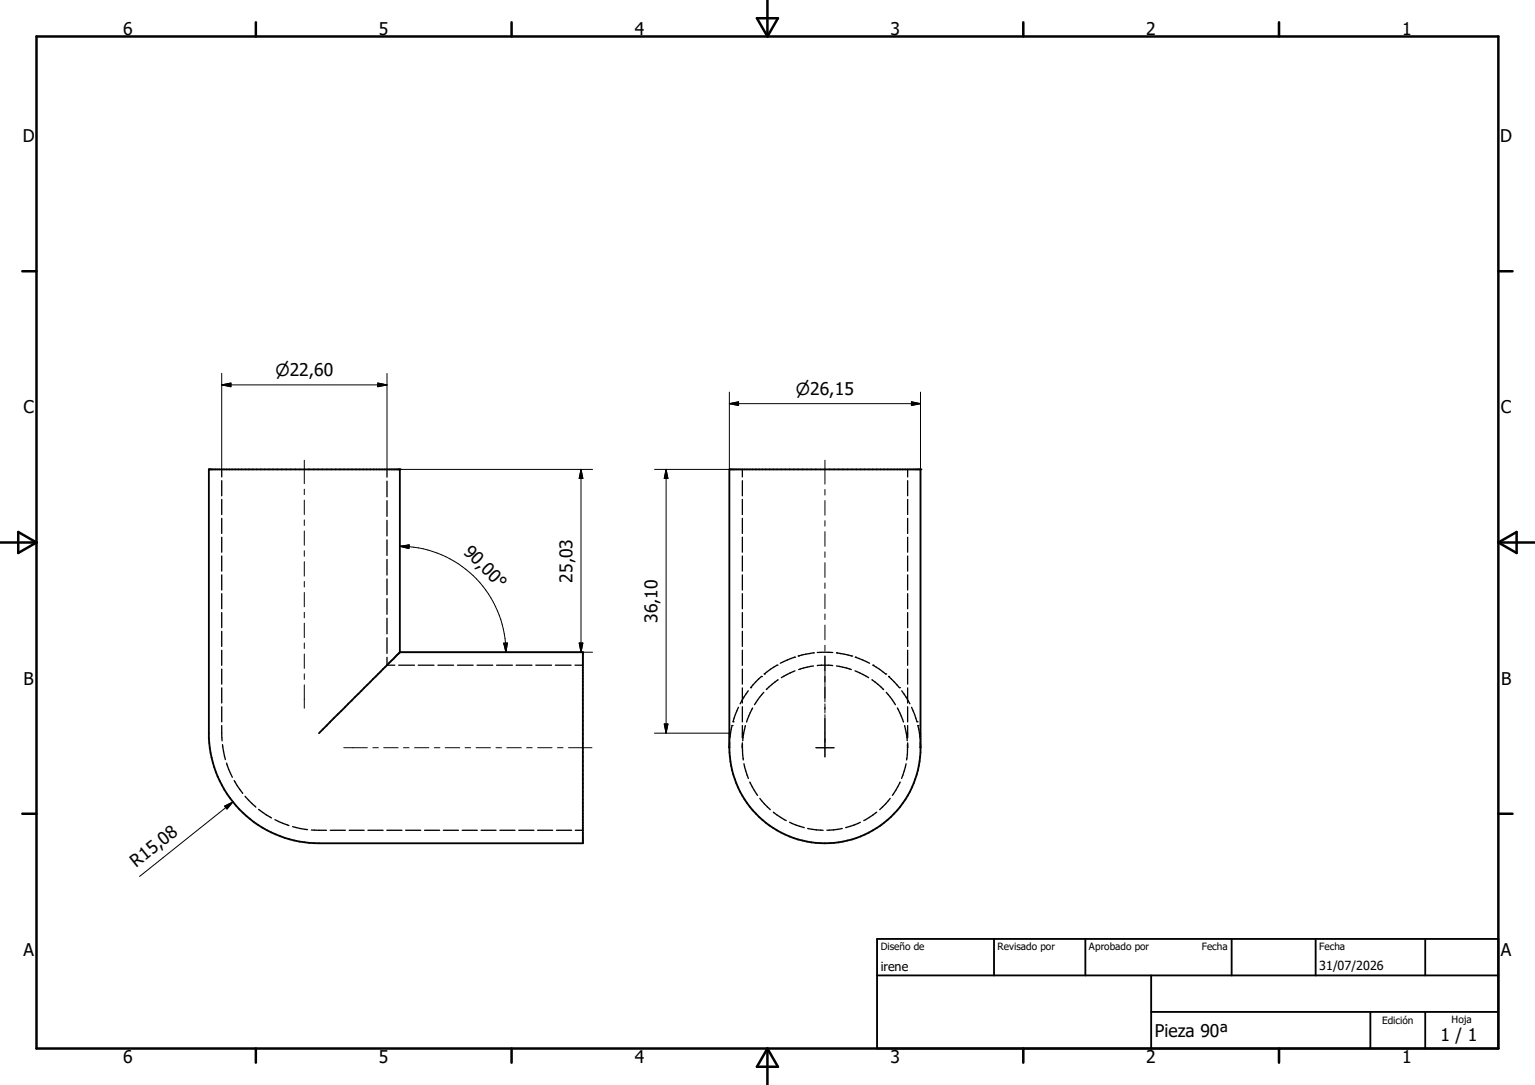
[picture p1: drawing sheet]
<svg xmlns="http://www.w3.org/2000/svg" width="297mm" height="210mm" viewBox="0 0 297 210" stroke-linecap="round" stroke-linejoin="round" font-family="sans-serif">
<g fill="none" stroke="#000" stroke-width=".36">
<path d="M40.4 90.9h37v35.3h35.4v37h-51.1a21.4 21.4 0 0 1-21.3-20.3zM77.4 126.3l-15.7 15.6M178.1 143.8a18.5 18.5 0 0 1-18 19.4 18.5 18.5 0 0 1-19-18.5v-53.8h37v52.9M169.7 188.8h120.2M169.7 181.7h120.2v21.3h-120.2zM192.3 181.7v7.1M210 181.7v7.1M222.7 195.9h67.2M222.7 188.8v14.2M238.3 181.7v7.1M254.6 181.7v7.1M265.2 195.9v7.1"/>
<path d="M275.8 181.7v7.1M275.8 195.9v7.1"/>
</g>
<g fill="#000">
<circle cx="40.4" cy="90.9" r=".18"/>
<circle cx="77.4" cy="90.9" r=".18"/>
<circle cx="178.1" cy="90.9" r=".18"/>
</g>
<g fill="none" stroke="#000" stroke-width=".25">
<path d="M42.9 90.9v1.4M42.9 93v3M42.9 96.7v2.9M74.9 90.9v1.5M74.9 93.1v3.1M74.9 96.9v3.1M143.6 90.9v1.4M143.6 93v3M143.6 96.7v2.9M175.6 90.9v1.4M175.6 93v3M175.6 96.7v2.9"/>
<path d="M42.9 100.3v3M42.9 104v2.9M42.9 107.6v2.9M42.9 111.3v2.9M42.9 114.9v2.9M42.9 118.6v2.9M74.9 100.7v3M74.9 104.5v3M74.9 108.3v3M74.9 112.1v3M74.9 115.9v3M74.9 119.7v3"/>
<path d="M143.6 100.3v3M143.6 104v2.9M143.6 107.6v2.9M143.6 111.3v2.9M143.6 114.9v2.9M143.6 118.6v2.9M175.6 100.3v3M175.6 104v2.9M175.6 107.6v2.9M175.6 111.3v2.9M175.6 114.9v2.9M175.6 118.6v2.9"/>
<path d="M42.9 122.2v2.9M42.9 125.9v2.9M42.9 129.5v2.9M42.9 133.2v2.9M42.9 136.8v2.9M74.9 127.2v1.6h1.5M74.9 123.4v3.1M77.1 128.8h3.1M80.9 128.8h3.1M84.7 128.8h3.1M88.5 128.8h3M92.3 128.8h3"/>
<path d="M96.1 128.8h3M99.9 128.8h3M103.7 128.8h3M107.5 128.8h3M111.3 128.8h1.5M141.8 139.7h.1M142.9 136.9l-1.1 2.8M143.6 122.2v2.9M143.6 125.9v2.9M143.6 129.5v2.9M143.6 133.2v2.9M143.6 136.8v2.9"/>
<path d="M144.8 133.7l-1.6 2.5M145.2 133.1h.1M145.6 137l-1.1 2.8M147.3 130.9h.1M147.3 130.9l-2.1 2.2M147.8 134l-1.8 2.4M147.9 130.5h.1M150.3 128.8h.1M150.3 128.8l-2.4 1.7M150.6 131.6l-2.3 1.9M153.7 127.2h.1M153.7 127.2l-2.7 1.2"/>
<path d="M153.8 129.8l-2.6 1.4M154.5 127h.1M157.4 126.4h.1M157.4 126.4l-2.9 .6M157.4 128.9l-2.9 .7M158.1 128.8h3M158.1 126.3h3M161.9 128.9l2.8 .7M161.9 126.4h.1M161.9 126.4l2.9 .6M164.8 127h.1M165.4 129.8l2.7 1.4"/>
<path d="M165.5 127.2h.1M165.5 127.2l2.8 1.2M168.7 131.6l2.3 1.9M168.9 128.8h.1M168.9 128.8l2.5 1.7M171.4 130.5h.1M171.5 134l1.8 2.4M171.9 130.9h.1M171.9 130.9l2.1 2.2M173.6 137l1.2 2.8M174 133.1h.1M174.5 133.7l1.6 2.5"/>
<path d="M175.6 122.2v2.9M175.6 125.9v2.9M175.6 129.5v2.9M175.6 133.2v2.9M175.6 136.8v2.9M176.4 136.9l1 2.8M177.4 139.7h.1M42.9 140.4l.1 3M43.1 144.1l.5 2.9M43.8 147.7l1.2 2.8M45.3 151.1l1.6 2.4M46.9 153.5h.1"/>
<path d="M47.4 154.1l2.1 2.1M50.1 156.7l2.4 1.6M53.2 158.7l2.7 1.1M141.2 143.8l-.1 .9M141.6 140.4h.1M141.6 140.4l-.4 2.5M143.6 140.4v2.5M143.6 143.8v.9M143.7 144.1l.1 3M143.9 147.8l.9 2.9M144.2 140.5l-.5 2.9M145.1 151.4l1.5 2.6"/>
<path d="M147 154.5l2.1 2.2M149.6 157.2l2.5 1.6M152.8 159.2l2.8 1M166.5 159.2l-2.8 1M169.6 157.2l-2.5 1.6M172.2 154.5l-2 2.2M174.2 151.4l-1.5 2.6M175 140.5l.5 2.9M175.3 147.8l-.8 2.9M175.6 144.1l-.2 3M175.6 140.4v2.5M175.6 143.8v.9"/>
<path d="M177.6 140.4h.1M177.6 140.4l.4 2.5M178.1 143.8v.9M56.6 160l2.9 .6M60.3 160.7h2.9M63.9 160.7h2.9M67.6 160.7h2.9M71.2 160.7h2.9M74.9 160.7h2.9M78.5 160.7h2.9M82.1 160.7h3M85.8 160.7h2.9"/>
<path d="M89.4 160.7h3M93.1 160.7h2.9M96.7 160.7h2.9M100.4 160.7h2.9M104 160.7h2.9M107.7 160.7h2.9M111.3 160.7h1.5M156.3 160.4l3 .3M162.9 160.4l-2.9 .3"/>
</g>
<g fill="none" stroke="#000" stroke-width=".48">
<path d="M7.1 7.1h282.8v195.9h-282.8zM49.5 4.3v2.8M99 4.3v2.8M146.5 3.5h4l-2 3.6zM148.5 0v7.1M198 4.3v2.8M247.5 4.3v2.8M4.3 52.5h2.8M289.9 52.5h2.8M0 105h7.1M3.5 103l3.6 2-3.6 2zM289.9 105h7.1"/>
<path d="M289.9 105l3.6-2v4zM4.3 157.5h2.8M289.9 157.5h2.8M49.5 203v2.7M99 203v2.7M148.5 203v7M148.5 203l2 3.5h-4zM198 203v2.7M247.5 203v2.7"/>
</g>
<g fill="none" stroke="#000" stroke-width=".19">
<path d="M42.9 74.5h32M42.9 74.5l1.8-.4v.8zM42.9 72.3v18.6M73.1 74.1l1.8 .4-1.8 .4zM74.9 72.3v18.6M141.1 78.1h37M141.1 78.1l1.8-.3v.7zM141.1 75.9v15h-14.5M176.4 77.8l1.7 .3-1.7 .4zM178.1 75.9v15M58.9 89.1v4.5M58.9 94.7v1"/>
<path d="M58.9 96.8v2.8M77.4 90.9h37.3M112.4 90.9l.4 1.7h-.7zM112.4 90.9v35.3M128.9 90.9v51M128.9 90.9l.3 1.7h-.7zM159.6 89.1v4.6M159.6 94.7v1.1M159.6 96.9v2.8M58.9 100.6v1.1M58.9 102.8v2.7M58.9 106.6v1.1"/>
<path d="M58.9 108.7v2.8M58.9 112.6v1M58.9 114.7v2.8M58.9 118.5v1.1M77.4 105.7a20.5 20.5 0 0 1 20.5 20.5M77.4 105.7l1.8-.2-.1 .7zM159.6 100.8v1M159.6 102.9v2.8M159.6 106.8v1.1M159.6 108.9v2.9M159.6 112.8v1.1M159.6 115v2.8"/>
<path d="M159.6 118.9v1M58.9 120.6v2.8M58.9 124.5v1M58.9 126.6v2.8M58.9 130.4v1.1M58.9 132.6v4.5M77.4 126.2h37.3M97.5 124.5h.7l-.3 1.7zM112.1 124.5h.7l-.4 1.7zM159.6 121v2.8M159.6 124.9v1M159.6 127v8.9"/>
<path d="M159.6 136.2v1.8M159.6 138.3v8.2M43.5 156l1.6-.8-1.2 1.4zM45.1 155.2l-18.1 14.5M66.5 144.7h4.6M72.1 144.7h1.1M74.2 144.7h2.8M78.1 144.7h1M80.2 144.7h2.8M84.1 144.7h1M86.2 144.7h2.8M90 144.7h1.1"/>
<path d="M92.1 144.7h2.8M96 144.7h1M98.1 144.7h2.8M101.9 144.7h1.1M104 144.7h2.8M107.9 144.7h1M110 144.7h4.5M126.6 141.9h14.5M128.5 140.1h.7l-.3 1.8zM157.9 144.7h3.5"/>
</g>
<path d="M42.9 74.5l1.8-.4v.8zM73.1 74.1l1.8 .4-1.8 .4zM141.1 78.1l1.8-.3v.7zM176.4 77.8l1.7 .3-1.7 .4zM112.4 90.9l.4 1.7h-.7zM128.9 90.9l.3 1.7h-.7zM77.4 105.7l1.8-.2-.1 .7zM97.5 124.5h.7l-.3 1.7zM112.1 124.5h.7l-.4 1.7zM43.5 156l1.6-.8-1.2 1.4zM128.5 140.1h.7l-.3 1.8z" fill="#000" stroke="#000" stroke-width=".19"/>
<g font-size="3.4">
<text x="23.8" y="6.8">6</text>
<text x="73.3" y="6.8">5</text>
<text x="122.9" y="6.8">4</text>
<text x="172.3" y="6.8">3</text>
<text x="221.8" y="6.8">2</text>
<text x="271.3" y="6.8">1</text>
<text x="4.4" y="27.5">D</text>
<text x="290.3" y="27.5">D</text>
<text x="4.5" y="80">C</text>
<text x="290.4" y="80">C</text>
<text x="89.5" y="107" transform="rotate(45 89.5 107)">90,0 °</text>
<text x="110.7" y="112.8" transform="rotate(-90 110.7 112.8)">25,03</text>
<text x="127.2" y="120.6" transform="rotate(-90 127.2 120.6)">36,10</text>
<text x="4.5" y="132.5">B</text>
<text x="290.4" y="132.5">B</text>
<text x="26.4" y="168" transform="rotate(-39 26.4 168)">R15,08</text>
<text x="4.5" y="185">A</text>
<text x="290.4" y="185">A</text>
<text x="223.4" y="200.7">Pieza 90ª</text>
<text x="278.7" y="201.5">1 / 1</text>
<text x="23.8" y="205.7">6</text>
<text x="73.3" y="205.7">5</text>
<text x="122.9" y="205.7">4</text>
<text x="172.3" y="205.7">3</text>
<text x="221.8" y="205.7">2</text>
<text x="271.3" y="205.7">1</text>
</g>
<g font-size="3.2">
<text x="53.3" y="72.8">n22,60</text>
<text x="154" y="76.5">n26,15</text>
</g>
<g font-size="2.4">
<text x="170.4" y="188">irene</text>
<text x="255.3" y="187.7">31/07/2026</text>
</g>
<g font-size="1.9">
<text x="170.4" y="184">Diseño de</text>
<text x="193" y="183.9">Revisado por</text>
<text x="210.7" y="183.9">Aprobado por</text>
<text x="232.5" y="183.9">Fecha</text>
<text x="255.3" y="183.9">Fecha</text>
<text x="280.8" y="198">Hoja</text>
<text x="267.4" y="198.2">Edición</text>
</g>
</svg>
